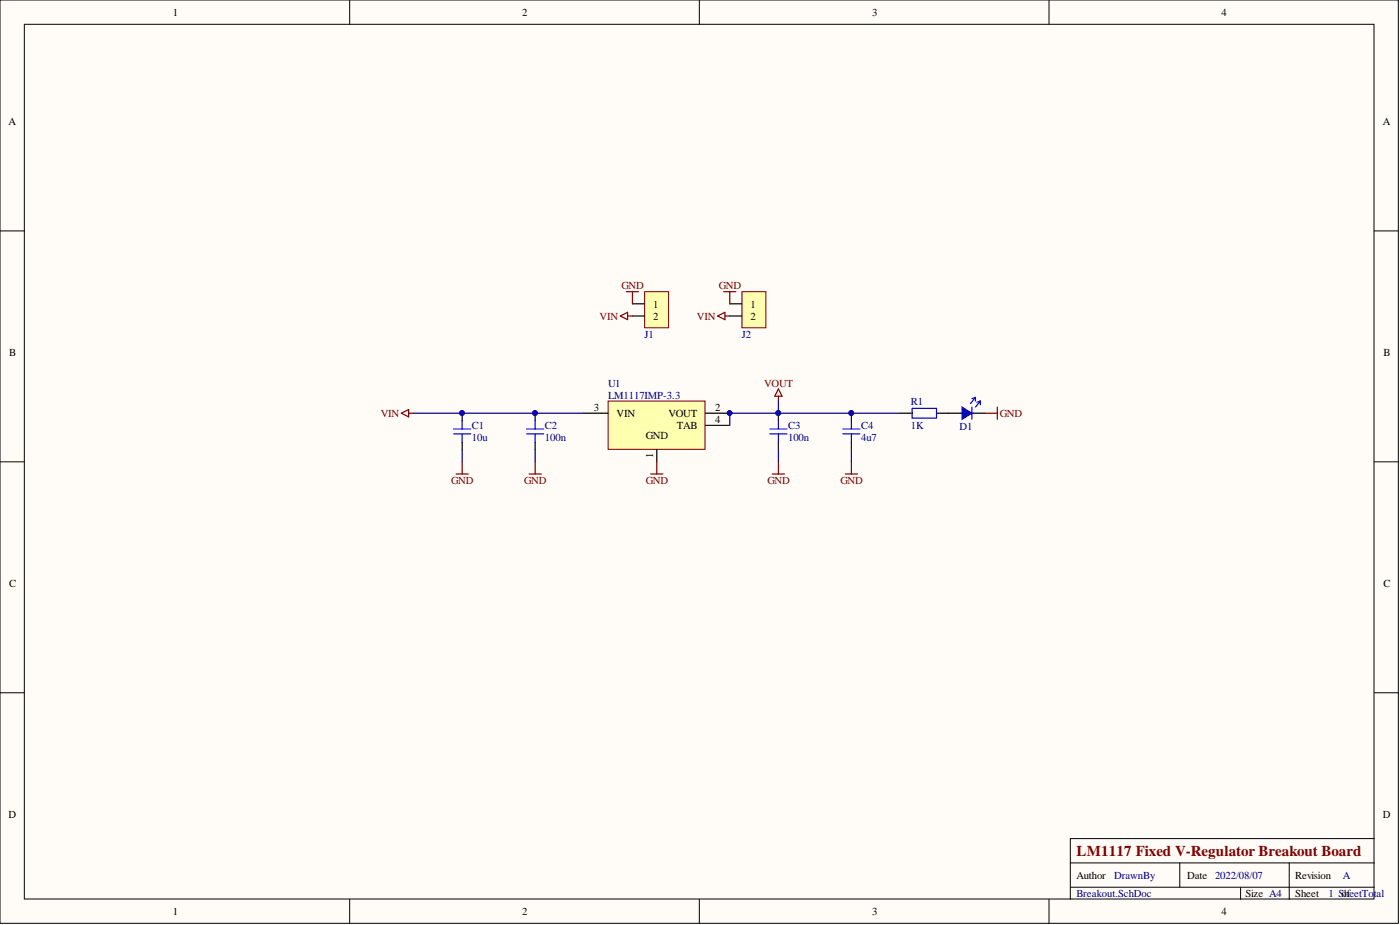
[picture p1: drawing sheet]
# Altium project BB_LM1117_VREG.PrjPcb
Title: LM1117 Fixed V-Regulator Breakout Board; Revision: A; Date: 2022/08/07; Author: A.G.
1 sheet, 9 parts. Net scope: global (net labels, ports and power ports of the same name join across sheets).
Board file: BB_LM1117_VREG.PcbDoc

## Sheet Breakout.SchDoc: LM1117 Fixed V-Regulator Breakout Board
size A4; Date: 2022/08/07; DocumentNumber: 1; Revision: A; SheetNumber: 1

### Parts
C1  10u  [0805C_RF_M]
C2  100n  [0805C_RF_M]
C3  100n  [0805C_RF_M]
C4  4u7  [0805C_RF_M]
D1  Unspecified  [0805LED_RF_M]  (value not drawn)
J1  PINHDR-2P1  [HEADER-2.54-2P1]  (value not drawn)
J2  PINHDR-2P1  [HEADER-2.54-2P1]  (value not drawn)
R1  1K  [0805R_RF_M]
U1  LM1117IMP-3.3  [SOT-223]

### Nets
GND: C1.1 C2.1 C3.1 C4.1 D1.C J1.1 J2.1 U1.1(GND)
VIN: C1.2 C2.2 J1.2 J2.2 U1.3(VIN)
VOUT: C3.2 C4.2 R1.1 U1.2(VOUT) U1.4(TAB)
NetD1_A: D1.A R1.2
